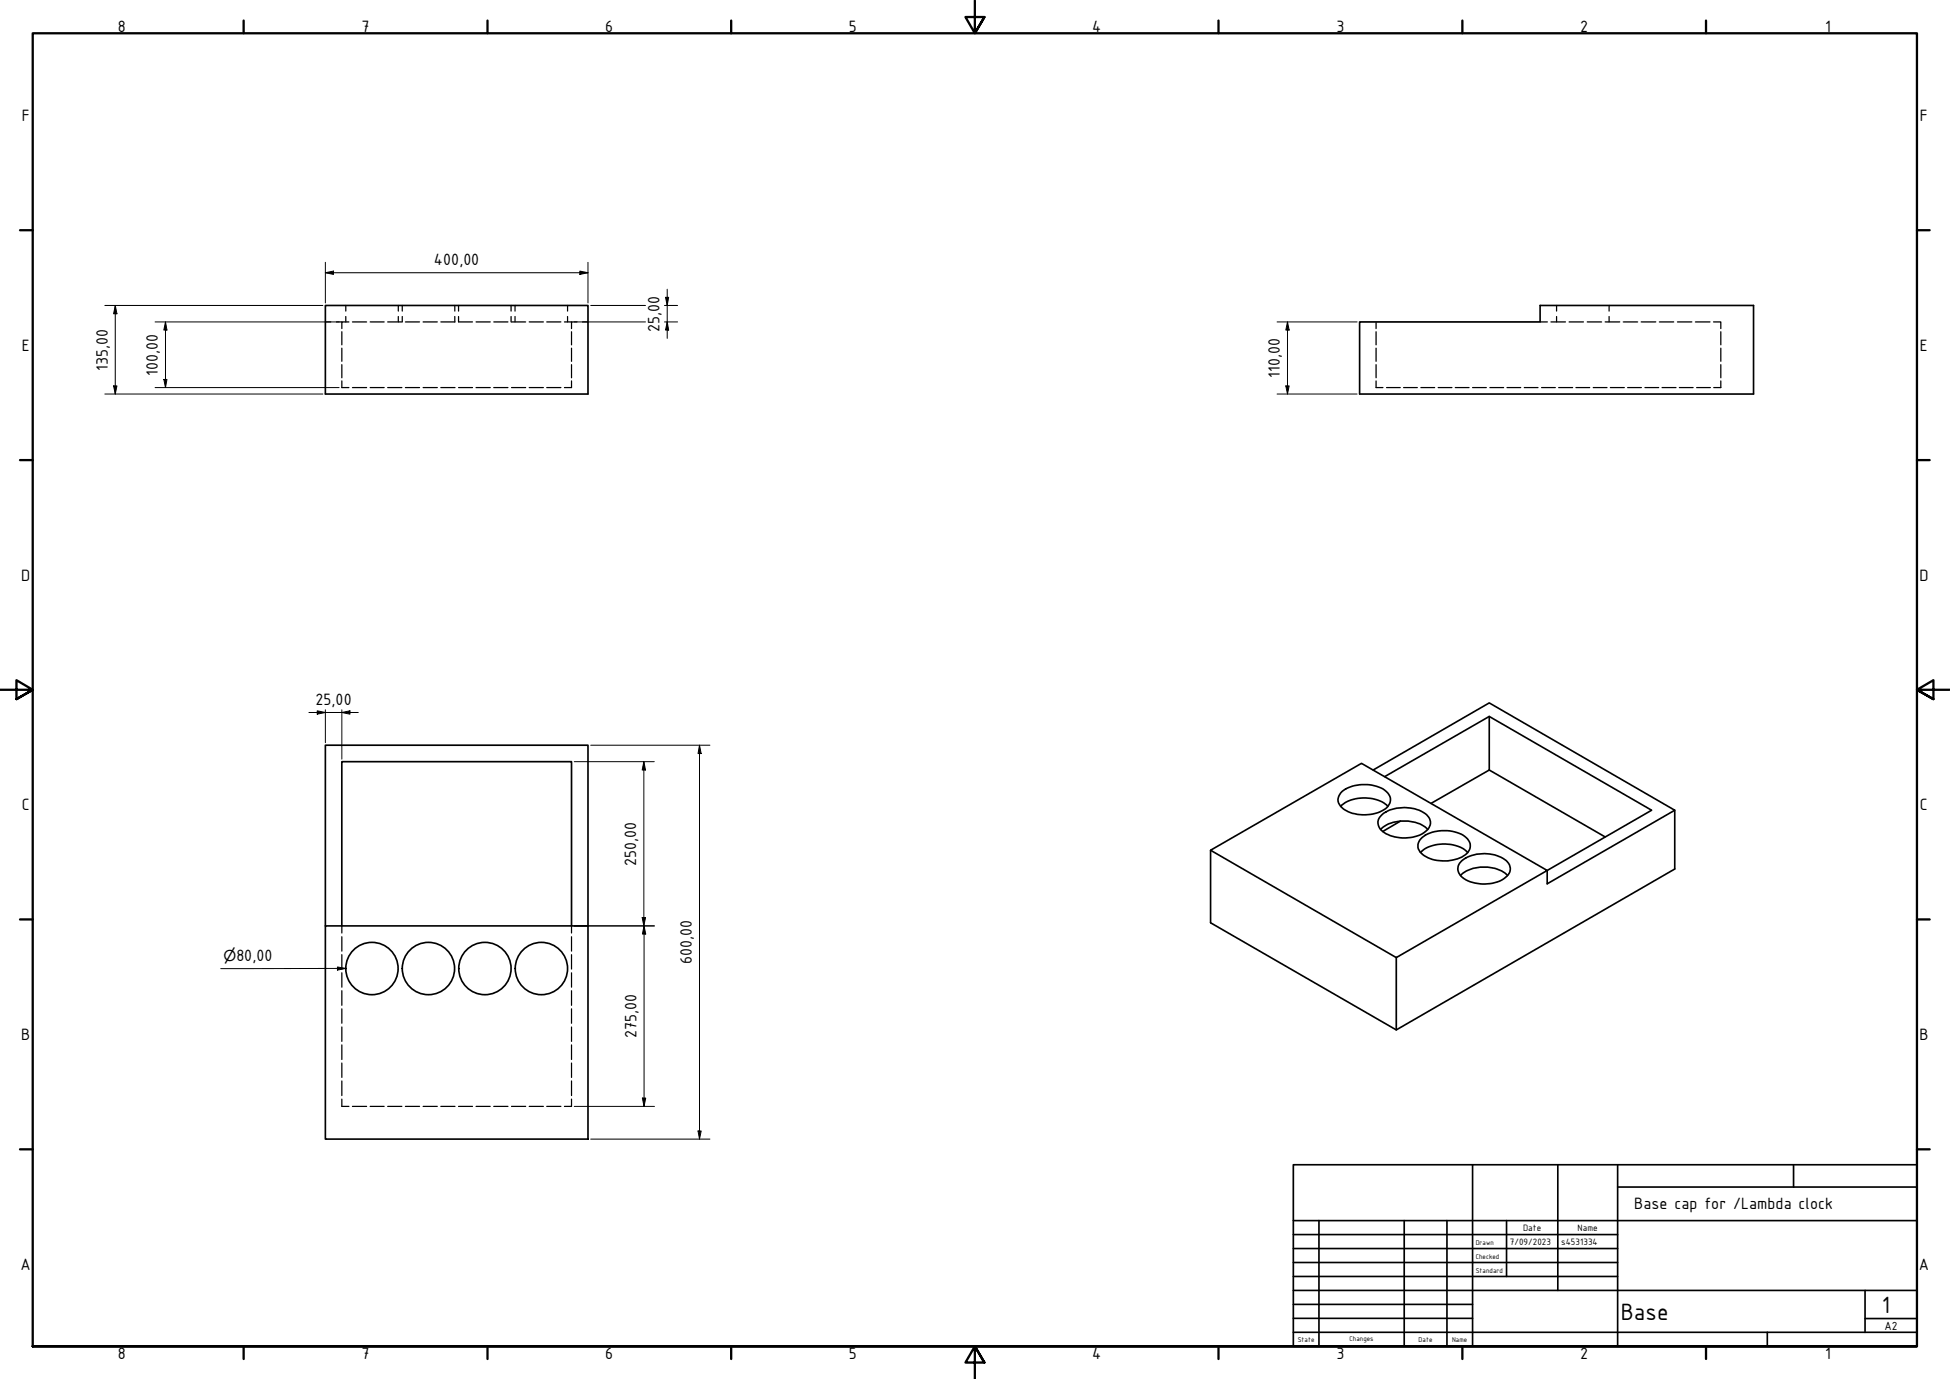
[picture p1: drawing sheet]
<svg xmlns="http://www.w3.org/2000/svg" width="594mm" height="420mm" viewBox="0 0 594 420" stroke-linecap="round" stroke-linejoin="round" font-family="sans-serif">
<!-- layer: Hidden (ISO) -->
<g fill="none" stroke="#000" stroke-width=".38">
<path d="M99.1 98.1h1.7M102.5 98.1h1.6M105.3 93.1v1.7M105.3 96.4v1.7M106.3 98.1h-2.2v2M107.4 98.1h4.3M112.8 98.1h4.2M118.1 98.1h4.3M121.3 93.1v1.7M121.3 96.4v1.7M122.6 93.1v1.7M122.6 96.4v1.7"/>
<path d="M123.5 98.1h4.3M128.9 98.1h4.3M134.3 98.1h4.3M138.6 93.1v1.7M138.6 96.4v1.7M139.7 96.4v1.7h4.3M139.7 93.1v1.7M145 98.1h4.4M150.4 98.1h4.3M155.7 93.1v1.7M155.7 96.4v1.7M155.8 98.1h4.3"/>
<path d="M156.9 93.1v1.7M156.9 96.4v1.7M161.2 98.1h4.3M166.6 98.1h4.3M172 98.1h2.1M172.9 93.1v1.7M172.9 96.4v1.7M175.8 98.1h-1.7v2M177.5 98.1h1.6M419.2 98.1v2M469.2 98.1h2.2M472.5 98.1h4.4"/>
<path d="M474.2 93.1v1.7M474.2 96.4v1.7M478 98.1h4.4M483.6 98.1h4.3M489 98.1h4.5M490.2 93.1v1.7M490.2 96.4v1.7M494.5 98.1h4.4M500 98.1h4.4M505.5 98.1h4.4M511 98.1h4.4M516.5 98.1h4.5"/>
<path d="M522 98.1h2.3v2M104.1 116.1v2h2.2M104.1 101.1v4M104.1 106.1v4M104.1 111.1v4M107.4 118.1h4.3M112.8 118.1h4.2M118.1 118.1h4.3M123.5 118.1h4.3M128.9 118.1h4.3M134.3 118.1h4.3M139.7 118.1h4.3"/>
<path d="M145 118.1h4.4M150.4 118.1h4.3M155.8 118.1h4.3M161.2 118.1h4.3M166.6 118.1h4.3M174.1 116.1v2h-2.1M174.1 101.1v4M174.1 106.1v4M174.1 111.1v4M419.2 116.1v2h2.1M419.2 101.1v4M419.2 106.1v4"/>
<path d="M419.2 111.1v4M422.4 118.1h4.2M427.6 118.1h4.2M432.9 118.1h4.2M438.1 118.1h4.2M443.4 118.1h4.1M448.6 118.1h4.2M453.9 118.1h4.2M459.1 118.1h4.2M464.4 118.1h4.2M469.6 118.1h4.2M474.9 118.1h4.2"/>
<path d="M480.1 118.1h4.2M485.4 118.1h4.2M490.6 118.1h4.3M495.9 118.1h4.2M501.1 118.1h4.2M506.3 118.1h4.3M511.6 118.1h4.2M516.9 118.1h4.2M524.3 116.1v2h-2.2M524.3 101.1v4M524.3 106.1v4M524.3 111.1v4"/>
<path d="M104.1 282.1v2.2M104.1 285.4v4.4M104.1 290.9v4.4M104.1 296.4v4.4M174.1 282.1v2.2M174.1 285.4v4.4M174.1 290.9v4.4M174.1 296.4v4.4M104.1 301.9v4.4M104.1 307.4v4.4M104.1 312.9v4.4M104.1 318.4v4.4"/>
<path d="M174.1 301.9v4.4M174.1 307.4v4.4M174.1 312.9v4.4M174.1 318.4v4.4M104.1 323.9v4.4M104.1 329.4v4.4M104.1 334.9v2.2h2.2M107.4 337.1h4.3M112.8 337.1h4.2M118.1 337.1h4.3M123.5 337.1h4.3M128.9 337.1h4.3"/>
<path d="M134.3 337.1h4.3M139.7 337.1h4.3M145 337.1h4.4M150.4 337.1h4.3M155.8 337.1h4.3M161.2 337.1h4.3M166.6 337.1h4.3M174.1 334.9v2.2h-2.1M174.1 323.9v4.4M174.1 329.4v4.4"/>
</g>
<!-- layer: Visible (ISO) -->
<g fill="none" stroke="#000" stroke-width=".51">
<path d="M99.1 93.1h80v27h-80zM414.2 98.1h55v-5h65v27h-120zM453.7 218.3v16.3M418.3 234.6l35.4-20.4 56.5 32.7-38.8 22.4v-4.1l31.8-18.3-49.5-28.6-31.9 18.3M453.7 234.6l35.3 20.4M453.7 234.6l-17.7 10.2M368.8 259.1l46-26.5 56.6 32.6-46 26.6zM408.4 245.7a11.3 11.3 0 0 1 11.3-1.9l1.8 .8 1.3 1.1M408.9 241.1a11.9 11.9 0 0 1 13.5 .1 3.4 3.4 0 0 1-1.4 5.9 11.8 11.8 0 0 1-12.3-1.2 3 3 0 0 1 .2-4.8zM420.6 252.7a11.5 11.5 0 0 1 13.5-.8l.9 .8M421.1 248.1a11.4 11.4 0 0 1 13.9 .5 3.2 3.2 0 0 1-1.3 5.2 11.8 11.8 0 0 1-12.9-.8 3.1 3.1 0 0 1 .3-4.9zM426.7 250.2l-5.4 3.1"/>
<path d="M432.8 259.8a11.3 11.3 0 0 1 11.2-2l1.8 .8 1.4 1.2M433.3 255.1a11.8 11.8 0 0 1 13.4 .1 3.2 3.2 0 0 1-.8 5.6 11.8 11.8 0 0 1-12.9-.9 3.1 3.1 0 0 1 .3-4.8zM510.2 246.9v17.9l-84.8 49-56.6-32.6v-22.1M444.9 266.7a11.5 11.5 0 0 1 13.6-.7l.8 .7M445.5 262.2a11.4 11.4 0 0 1 13.8 .5 3.2 3.2 0 0 1-1.3 5.1 11.8 11.8 0 0 1-12.9-.8 3.1 3.1 0 0 1 .4-4.8zM99.1 282.1h80v65h-80zM99.1 282.1v-55h80v55M104.1 282.1v-50h70v50M425.4 291.8v22"/>
<circle cx="113.3" cy="295.1" r="8"/>
<circle cx="130.5" cy="295.1" r="8"/>
<circle cx="147.7" cy="295.1" r="8"/>
<circle cx="164.9" cy="295.1" r="8"/>
</g>
<!-- layer: Border (ISO) -->
<g fill="none" stroke="#000" stroke-width=".7">
<path d="M74.2 6.3v3.8M148.5 6.3v3.8M222.8 6.3v3.8M297 .2v9.9l-2.9-4.9h5.8l-2.9 4.9 2.9-4.9M371.2 6.3v3.8M445.5 6.3v3.8M519.7 6.3v3.8M6.1 70.1h3.9M584 70.1h3.9M6.1 140.2h3.9M584 140.2h3.9M0 210.2h10l-5-3v5.8l5-2.8-5 2.8"/>
<path d="M594 210.2h-10l5-3v5.8l-5-2.8 5 2.8M6.1 280.1h3.9M584 280.1h3.9M6.1 350.2h3.9M584 350.2h3.9M10 410.2v-400.1h574v400.1h-574h574M74.2 410.2v3.9M148.5 410.2v3.9M222.8 410.2v3.9M299.9 415.1l-2.9-4.9 2.9 4.9h-5.8l2.9-4.9v10M371.2 410.2v3.9M445.5 410.2v3.9"/>
<path d="M519.7 410.2v3.9"/>
</g>
<!-- layer: Title (ISO) -->
<g fill="none" stroke="#000" stroke-width=".51">
<path d="M394 354.9h190v55.3h-190zM448.6 354.9v55.3M474.6 354.9v38.3M492.8 354.9v55.3M546.4 354.9v6.8M394 376.2h98.8M394 371.9h190M401.8 371.9v38.3M427.8 371.9v38.3M440.8 371.9v38.3M459 371.9v17M492.8 361.7h91.2"/>
<path d="M394 380.4h98.8M394 384.7h98.8M394 388.9h98.8M394 393.2h190M394 397.4h54.6M568.2 393.2v12.7M394 405.9h190M394 401.7h54.6M538.4 405.9v4.3M568.2 401.7h15.8"/>
</g>
<!-- layer: Dimension (ISO) -->
<g fill="none" stroke="#000" stroke-width=".3">
<path d="M99.1 79.9v12.4M179.1 79.9v12.4M31.9 93.1h66.5M35.1 93.1l.5 2.5h-1zM35.1 93.1v27M47.2 98.1h56.1M50.4 98.1l.5 2.5h-1zM50.4 98.1v20M99.1 83.1l2.5-.5v1zM99.1 83.1h80M174.9 98.1h21.8M176.7 82.6l2.4 .5-2.4 .5z"/>
<path d="M180 93.1h16.7M202.4 93.1h4M202.4 98.1h4M202.8 90.6h.9l-.4 2.5zM203.3 98.1l.4 2.5h-.9zM203.3 88.1v15M389.1 98.1h24.3M392.2 98.1l.5 2.5h-1zM392.2 98.1v22M34.6 117.6h1l-.5 2.5zM47.2 118.1h56.1M49.9 115.6h1l-.5 2.5z"/>
<path d="M391.7 117.6h1l-.5 2.5zM31.9 120.1h66.5M389.1 120.1h24.3M94.1 217.1h15.1M96.6 216.6l2.5 .5-2.5 .5zM99.1 216.3v10M104.1 217.1l2.5-.5v1zM104.1 216.3v15M174.9 232.1h24.4M180 227.1h36.3M196.2 232.1l.5 2.5h-1.1zM196.2 232.1v50"/>
<path d="M213.1 227.1l.5 2.5h-.9zM213.1 227.1v120M195.6 279.6h1.1l-.5 2.5zM102.8 294.6l2.5 .5-2.5 .5zM105.3 295.1h-38.1M174.9 282.1h24.5M196.2 282.1l.5 2.5h-1zM196.2 282.1v55M174.9 337.1h24.5M195.7 334.6h1l-.5 2.5zM180 347.1h36.3M212.7 344.6h.9l-.5 2.5z"/>
</g>
<g fill="#000">
<path d="M35.1 93.1l.5 2.5h-1z" fill-rule="evenodd"/>
<path d="M99.1 83.1l2.5-.5v1z" fill-rule="evenodd"/>
<path d="M176.7 82.6l2.4 .5-2.4 .5z" fill-rule="evenodd"/>
<path d="M202.8 90.6h.9l-.4 2.5z" fill-rule="evenodd"/>
<path d="M34.6 117.6h1l-.5 2.5z" fill-rule="evenodd"/>
<path d="M49.9 115.6h1l-.5 2.5z" fill-rule="evenodd"/>
<path d="M50.4 98.1l.5 2.5h-1z" fill-rule="evenodd"/>
<path d="M203.3 98.1l.4 2.5h-.9z" fill-rule="evenodd"/>
<path d="M391.7 117.6h1l-.5 2.5z" fill-rule="evenodd"/>
<path d="M392.2 98.1l.5 2.5h-1z" fill-rule="evenodd"/>
<path d="M96.6 216.6l2.5 .5-2.5 .5z" fill-rule="evenodd"/>
<path d="M104.1 217.1l2.5-.5v1z" fill-rule="evenodd"/>
<path d="M196.2 232.1l.5 2.5h-1.1z" fill-rule="evenodd"/>
<path d="M213.1 227.1l.5 2.5h-.9z" fill-rule="evenodd"/>
<path d="M195.6 279.6h1.1l-.5 2.5z" fill-rule="evenodd"/>
<path d="M102.8 294.6l2.5 .5-2.5 .5z" fill-rule="evenodd"/>
<path d="M196.2 282.1l.5 2.5h-1z" fill-rule="evenodd"/>
<path d="M195.7 334.6h1l-.5 2.5z" fill-rule="evenodd"/>
<path d="M212.7 344.6h.9l-.5 2.5z" fill-rule="evenodd"/>
</g>
<g font-size="7.7">
<text x="573.3" y="400">1</text>
<text x="493.8" y="402.1">Base</text>
</g>
<g font-size="5.4">
<text x="35.9" y="9.8">8</text>
<text x="110.2" y="9.8">7</text>
<text x="184.4" y="9.8">6</text>
<text x="258.6" y="9.8">5</text>
<text x="332.7" y="9.8">4</text>
<text x="407.2" y="9.8">3</text>
<text x="481.4" y="9.8">2</text>
<text x="556" y="9.8">1</text>
<text x="6.6" y="36.9">F</text>
<text x="584.9" y="36.9">F</text>
<text x="132.2" y="80.8">400,00</text>
<text x="200.9" y="101.1" transform="rotate(-90 200.9 101.1)">25,00</text>
<text x="6.6" y="106.9">E</text>
<text x="584.9" y="106.9">E</text>
<text x="32.8" y="112.9" transform="rotate(-90 32.8 112.9)">135,00</text>
<text x="48.1" y="114.5" transform="rotate(-90 48.1 114.5)">100,00</text>
<text x="390" y="115.1" transform="rotate(-90 390 115.1)">110,00</text>
<text x="6.5" y="176.9">D</text>
<text x="584.8" y="176.9">D</text>
<text x="96.1" y="214.8">25,00</text>
<text x="6.6" y="246.9">C</text>
<text x="584.9" y="246.9">C</text>
<text x="193.8" y="263.8" transform="rotate(-90 193.8 263.8)">250,00</text>
<text x="72" y="292.7">80,00</text>
<text x="210.8" y="293.8" transform="rotate(-90 210.8 293.8)">600,00</text>
<text x="6.5" y="316.9">B</text>
<text x="193.9" y="316.3" transform="rotate(-90 193.9 316.3)">275,00</text>
<text x="584.8" y="316.9">B</text>
<text x="497.9" y="368.4">Base cap for /Lambda clock</text>
<text x="6.3" y="386.9">A</text>
<text x="584.6" y="386.9">A</text>
<text x="35.9" y="414.1">8</text>
<text x="110.2" y="414.1">7</text>
<text x="184.4" y="414.1">6</text>
<text x="258.6" y="414.1">5</text>
<text x="332.7" y="414.1">4</text>
<text x="407.2" y="414.1">3</text>
<text x="481.4" y="414.1">2</text>
<text x="556" y="414.1">1</text>
</g>
<text font-size="4.6" x="68.1" y="292.7">⌀</text>
<text font-size="3.9" x="574.1" y="405.1">A2</text>
<g font-size="3">
<text x="464" y="375.1">Date</text>
<text x="480.6" y="375.1">Name</text>
<text x="460" y="379.4">7/09/2023</text>
<text x="475.6" y="379.4">s4531334</text>
</g>
<g font-size="2.3">
<text x="449.6" y="379.4">Drawn</text>
<text x="449.6" y="383.6">Checked</text>
<text x="449.6" y="387.9">Standard</text>
<text x="395.4" y="408.8">State</text>
<text x="411.1" y="408.5">Changes</text>
<text x="432.2" y="408.8">Date</text>
<text x="442.4" y="408.8">Name</text>
</g>
</svg>
